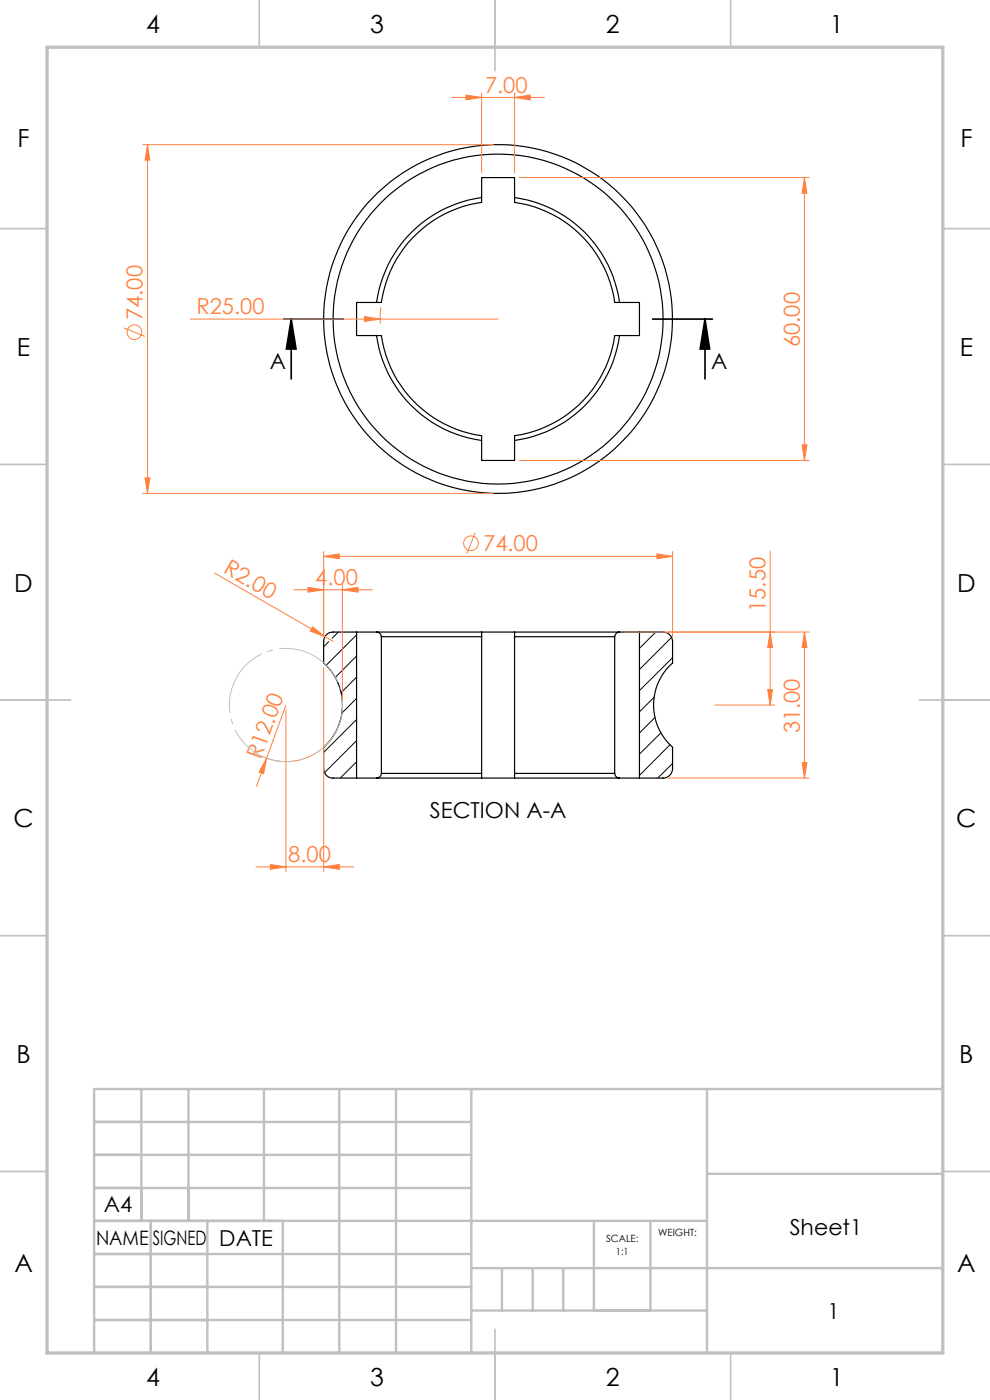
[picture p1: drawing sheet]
<svg xmlns="http://www.w3.org/2000/svg" width="210mm" height="297mm" viewBox="0 0 210 297" stroke-linecap="round" stroke-linejoin="round" font-family="sans-serif">
<g fill="none" stroke="#000" stroke-width=".25">
<path d="M102.2 41.9v1a25.2 25.2 0 0 0-21.3 21.3h-1M102.2 41.9a26.1 26.1 0 0 0-22.3 22.3M102.2 41.9v-4.2h6.9v4.2M109.1 41.9v.9a25.3 25.3 0 0 1 21.3 21.4h1M109.1 41.9a26 26 0 0 1 22.3 22.3M79.9 71.2a26.1 26.1 0 0 0 22.3 22.2M79.9 71.2h1a25.3 25.3 0 0 0 21.3 21.3v.9M79.9 64.2h-4.3v7h4.3M131.4 71.2h-.9a25.4 25.4 0 0 1-21.4 21.3v.9M131.4 71.2a26 26 0 0 1-22.3 22.2M131.4 64.2h4.2v7h-4.2M102.2 93.4v4.3h6.9v-4.3"/>
<path d="M75.6 134.1v31M79.9 134.1h-9.2a1.97 1.97 0 0 0-2 2v4.5a12 12 0 0 1 0 17.9v4.6a1.97 1.97 0 0 0 2 2h9.2M79.9 134.1a1.02 1.02 0 0 1 1 1M79.9 134.1h22.3M80.9 135.1h21.3M80.9 135.1v29M102.2 134.1v1M102.2 135.1v29M102.2 134.1h6.9M109.1 135.1h21.3M109.1 134.1v1M109.1 134.1h22.3"/>
<path d="M109.1 135.1v29M130.4 135.1v29M131.4 134.1h9.3a2.02 2.02 0 0 1 2 2v4.5a11.9 11.9 0 0 0 0 17.9v4.6a2.04 2.04 0 0 1-2 2h-9.3M131.4 134.1h-.1a1.03 1.03 0 0 0-.9 1M135.6 134.1v31M79.9 165.1h22.3M80.9 164.1v.2a1.01 1.01 0 0 1-1 .8M80.9 164.1h21.3M102.2 164.1v1M102.2 165.1h6.9M109.1 164.1v1M109.1 164.1h21.3"/>
<path d="M109.1 165.1h22.3M130.4 164.1a1.03 1.03 0 0 0 1 1"/>
<circle cx="105.6" cy="67.7" r="37"/>
<circle cx="105.7" cy="67.7" r="35"/>
</g>
<g fill="none" stroke="#000" stroke-width=".21">
<path d="M69.7 136.1l-1 1.1M71.8 134.1l-1.4 1.3M75.6 134.7l-6.4 6.4M75.6 139.2l-4.5 4.5M139.1 134.1l-3.5 3.4M142.5 135.2l-6.9 6.8M142.7 139.5l-7.1 7M75.6 143.6l-3.2 3.4M75.6 148.2l-3.1 3.1M75.6 152.6l-6.9 7M75.6 157.1l-6.8 6.8M138.8 147.9l-3.2 3.1"/>
<path d="M138.9 152.2l-3.3 3.3M140.2 155.5l-4.6 4.5M142.1 158l-6.5 6.5M75.6 161.6l-3.4 3.5M142.7 162l-3.2 3.1"/>
</g>
<g fill="none" stroke="#ff8040" stroke-width=".21">
<path d="M102.2 19.7v17M109.1 19.7v17M30.3 30.7h74.3M31.3 30.7l.5 3.3h-1zM31.3 30.7v74M95.8 20.7h19.7M98.8 20.2l3.4 .5-3.4 .5zM109.1 20.7l3.4-.5v1zM110.1 37.7h61.6M170.6 37.7l.6 3.3h-1.1zM170.6 37.7v60M26.3 69.6l4.4 1.8"/>
<path d="M40.4 67.7h65.3M77.3 67.2l3.3 .5-3.3 .5zM80.8 65.2l-.1 3.5M110.1 97.7h61.6M170.1 94.4h1.1l-.6 3.3zM30.3 104.7h74.3M30.8 101.4h1l-.5 3.3zM68.7 118l3.3-.5v1zM68.7 117v18.1M68.7 118h74M100.8 113l-1.8 4.5M139.3 117.5l3.4 .5-3.4 .5z"/>
<path d="M142.7 117v18.1M163.4 116.9v32.7M45.5 121.6l23.4 13.5M62.3 125.1h16.7M65.3 124.6l3.4 .5-3.4 .5zM66.3 133l2.6 2.1-3.1-1.2zM68.9 135.1l1.8 1M72.6 125.1l3.4-.5v1zM72.6 124.1v24.5M132.4 134.1h39.3M163.4 134.1l.5 3.3h-1.1zM170.6 134.1l.6 3.3h-1.1z"/>
<path d="M170.6 134.1v31M60.6 149.6l-4 11.3M60.6 150.6v34.3M67.9 159.2a12.1 12.1 0 0 1-12.3 1.3M68.7 141.6v43.3M151.7 149.6h12.7M162.8 146.3h1.1l-.5 3.3zM56.6 160.9l-.7 3.2-.9-.3zM56.6 160.9l-2.2 5.9M141.6 165.1h30.1M170.1 161.8h1.1l-.6 3.3zM54.3 183.9h20.7"/>
<path d="M57.4 183.4l3.2 .5-3.2 .5zM68.7 183.9l3.3-.5v1z"/>
<circle cx="28.5" cy="70.5" r="1.55"/>
<circle cx="99.9" cy="115.2" r="1.55"/>
</g>
<path d="M60.2 67.7h12.7M61.8 67.7l1 6.3h-2.1zM61.8 67.7v12.7M138.4 67.7h12.7M149.5 67.7l1 6.3h-2zM149.5 67.7v12.7" fill="none" stroke="#000" stroke-width=".35"/>
<path d="M72.1 146.1a12 12 0 0 0-20-5 12 12 0 0 0 5.2 20 12 12 0 0 0 15.1-14.1l-.3-.9" fill="none" stroke="#c0c0c0" stroke-width=".21" stroke-dasharray="15.2 1.3 1.3 1.3" stroke-dashoffset="-1.5" stroke-linecap="butt"/>
<g fill="none" stroke="#c0c0c0" stroke-width=".35">
<path d="M55 0v10M105 0v15M155 0v10M0 48.5h10M200 48.5h10M0 98.5h10M200 98.5h10M0 148.5h15M195 148.5h15M0 198.5h10M200 198.5h10M0 248.5h10"/>
<path d="M200 248.5h10M55 287v10M105 282v15M155 287v10"/>
</g>
<g fill="none" stroke="#c0c0c0" stroke-width=".5">
<path d="M20 238h80M30 231v28M40 231v28M56 231v28M72 231v56M84 231v56M100 231v56M150 231v56M200 231h-180v56M20 245h80M20 252h80M20 259h130"/>
<path d="M32 259v28M44 259v28M60 259v28M126 259v19M138 259v19M150 249h50M20 266h80M20 273h80M100 269h100M100 278h50M106.5 269v9M113 269v9"/>
<path d="M119.5 269v9M20 280h80"/>
</g>
<path d="M10 10h190v277h-190z" fill="none" stroke="#c0c0c0" stroke-width=".7"/>
<path d="M149.5 67.7l1 6.3h-2zM61.8 67.7l1 6.3h-2.1z" fill="#000"/>
<g fill="#ff8040">
<path d="M66.3 133l2.6 2.1-3.1-1.2z"/>
<path d="M77.3 67.2l3.3 .5-3.3 .5z"/>
<path d="M56.6 160.9l-.7 3.2-.9-.3z"/>
<path d="M68.7 118l3.3-.5v1zM139.3 117.5l3.4 .5-3.4 .5z"/>
<path d="M109.1 20.7l3.4-.5v1zM98.8 20.2l3.4 .5-3.4 .5z"/>
<path d="M162.8 146.3h1.1l-.5 3.3zM163.4 134.1l.5 3.3h-1.1z"/>
<path d="M170.6 37.7l.6 3.3h-1.1zM170.1 94.4h1.1l-.6 3.3z"/>
<path d="M31.3 30.7l.5 3.3h-1zM30.8 101.4h1l-.5 3.3zM170.6 134.1l.6 3.3h-1.1zM170.1 161.8h1.1l-.6 3.3z"/>
<path d="M72.6 125.1l3.4-.5v1zM65.3 124.6l3.4 .5-3.4 .5z"/>
<path d="M57.4 183.4l3.2 .5-3.2 .5zM68.7 183.9l3.3-.5v1z"/>
</g>
<g font-size="5.3">
<text x="31" y="7">4</text>
<text x="78.5" y="7">3</text>
<text x="128.5" y="7">2</text>
<text x="176" y="7">1</text>
<text x="3.7" y="31.3">F</text>
<text x="203.7" y="31.3">F</text>
<text x="3.6" y="75.5">E</text>
<text x="203.6" y="75.5">E</text>
<text x="3" y="125.5">D</text>
<text x="203" y="125.5">D</text>
<text x="2.9" y="175.5">C</text>
<text x="202.9" y="175.5">C</text>
<text x="3.5" y="225.5">B</text>
<text x="203.5" y="225.5">B</text>
<text x="3" y="269.8">A</text>
<text x="203" y="269.8">A</text>
<text x="31" y="294">4</text>
<text x="78.5" y="294">3</text>
<text x="128.5" y="294">2</text>
<text x="176" y="294">1</text>
</g>
<g font-size="4.7" fill="#ff8040">
<text x="102.9" y="19.7">7.00</text>
<text x="30.2" y="67.9" transform="rotate(-90 30.2 67.9)">74.00</text>
<text x="41.7" y="66.7">R25.00</text>
<text x="169.7" y="73.6" transform="rotate(-90 169.7 73.6)">60.00</text>
<text x="102.5" y="116.9">74.00</text>
<text x="47.2" y="121.4" transform="rotate(30 47.2 121.4)">R2.00</text>
<text x="66.9" y="124.1">4.00</text>
<text x="162.4" y="129.8" transform="rotate(-90 162.4 129.8)">15.50</text>
<text x="169.7" y="155.6" transform="rotate(-90 169.7 155.6)">31.00</text>
<text x="55.3" y="161.3" transform="rotate(-70 55.3 161.3)">R12.00</text>
<text x="61.1" y="182.9">8.00</text>
</g>
<g font-size="4.7">
<text x="57.2" y="78.2">A</text>
<text x="150.8" y="78.2">A</text>
<text x="91.2" y="173.5">SECTION A-A</text>
<text x="22" y="257.1">A4</text>
<text x="167.5" y="262.1">Sheet1</text>
<text x="46.5" y="264.4">DATE</text>
<text x="175.5" y="279.9">1</text>
</g>
<g font-size="4.2">
<text x="20.4" y="264.1">NAME</text>
<text x="32.4" y="264.1">SIGNED</text>
</g>
<g font-size="2.1">
<text x="128.6" y="263.6">SCALE:</text>
<text x="139.6" y="262.3">WEIGHT:</text>
<text x="130.7" y="266.2">1:1</text>
</g>
</svg>
